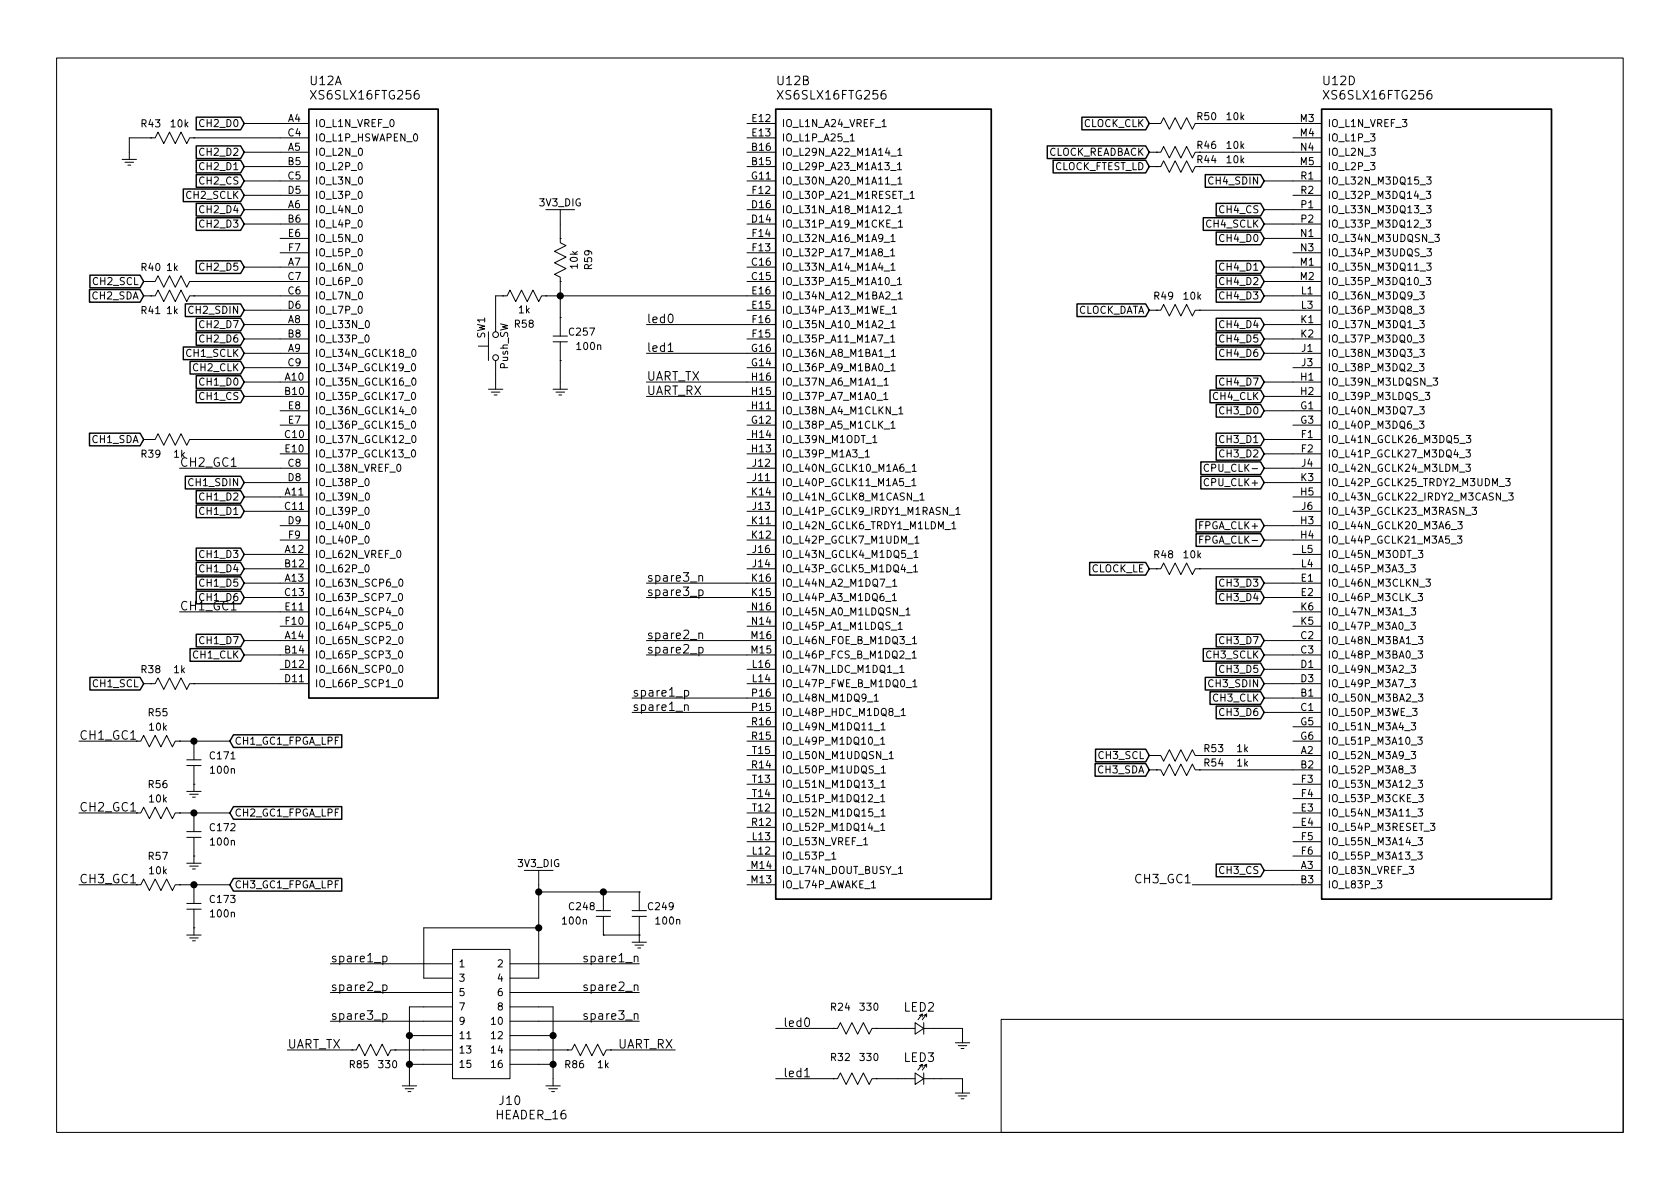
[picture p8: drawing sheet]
EESchema Schematic File Version 4
EELAYER 26 0
EELAYER END
$Descr A4 11693 8268
encoding utf-8
Sheet 8 11
Title ""
Date ""
Rev ""
Comp ""
Comment1 ""
Comment2 ""
Comment3 ""
Comment4 ""
$EndDescr
$Comp
L GNSS_Firehose:XS6SLX16FTG256 U12
U 1 1
P 1950 850
F 0 "U12" H 2150 1150 60  0000 L CNN
F 1 "XS6SLX16FTG256" H 2150 1050 60  0000 L CNN
F 2 "footprints:BGA256" V 2550 -450 60  0001 C CNN
F 3 "" V 2550 -450 60  0001 C CNN
F 4 "6slx16ftg256" V 1750 -100 60  0001 L CNN "manf#"
	1    1950 850 
	1    0    0    -1  
$EndComp
$Comp
L GNSS_Firehose:XS6SLX16FTG256 U12
U 2 1
P 5200 850
F 0 "U12" H 5400 1150 60  0000 L CNN
F 1 "XS6SLX16FTG256" H 5400 1050 60  0000 L CNN
F 2 "footprints:BGA256" V 5800 -450 60  0001 C CNN
F 3 "" V 5800 -450 60  0001 C CNN
F 4 "6slx16ftg256" V 5000 -100 60  0001 L CNN "manf#"
	2    5200 850 
	1    0    0    -1  
$EndComp
$Comp
L GNSS_Firehose:XS6SLX16FTG256 U12
U 4 1
P 9000 850
F 0 "U12" H 9200 1150 60  0000 L CNN
F 1 "XS6SLX16FTG256" H 9200 1050 60  0000 L CNN
F 2 "footprints:BGA256" V 9600 -450 60  0001 C CNN
F 3 "" V 9600 -450 60  0001 C CNN
F 4 "6slx16ftg256" V 8800 -100 60  0001 L CNN "manf#"
	4    9000 850 
	1    0    0    -1  
$EndComp
$Comp
L GNSS_Firehose:LED LED2
U 1 1
P 6400 7150
F 0 "LED2" H 6400 7300 60  0000 C CNN
F 1 "LED" H 6950 7300 60  0001 C CNN
F 2 "footprints:APA2106" H 6410 7150 60  0001 C CNN
F 3 "" H 6410 7150 60  0001 C CNN
	1    6400 7150
	1    0    0    -1  
$EndComp
$Comp
L GNSS_Firehose:LED LED3
U 1 1
P 6400 7500
F 0 "LED3" H 6400 7650 60  0000 C CNN
F 1 "LED" H 6950 7500 60  0001 C CNN
F 2 "footprints:APA2106" H 6410 7500 60  0001 C CNN
F 3 "" H 6410 7500 60  0001 C CNN
	1    6400 7500
	1    0    0    -1  
$EndComp
$Comp
L GNSS_Firehose:R R24
U 1 1
P 5950 7150
F 0 "R24" H 5850 7300 50  0000 C CNN
F 1 "330" H 6050 7300 50  0000 C CNN
F 2 "footprints:0402" H 5950 7150 50  0001 C CNN
F 3 "" H 5950 7150 50  0001 C CNN
	1    5950 7150
	1    0    0    -1  
$EndComp
$Comp
L GNSS_Firehose:R R32
U 1 1
P 5950 7500
F 0 "R32" H 5850 7650 50  0000 C CNN
F 1 "330" H 6050 7650 50  0000 C CNN
F 2 "footprints:0402" H 5950 7500 50  0001 C CNN
F 3 "" H 5950 7500 50  0001 C CNN
	1    5950 7500
	1    0    0    -1  
$EndComp
Wire Wire Line
	5800 7150 5400 7150
Wire Wire Line
	6100 7150 6250 7150
Wire Wire Line
	5800 7500 5400 7500
Wire Wire Line
	6100 7500 6250 7500
Wire Wire Line
	6550 7500 6700 7500
Wire Wire Line
	6700 7500 6700 7550
Wire Wire Line
	6550 7150 6700 7150
Wire Wire Line
	6700 7150 6700 7200
$Comp
L GNSS_Firehose:GND #PWR0179
U 1 1
P 6700 7250
F 0 "#PWR0179" H 6900 7150 50  0001 C CNN
F 1 "GND" H 6900 7050 50  0001 C CNN
F 2 "" H 6700 7250 50  0001 C CNN
F 3 "" H 6700 7250 50  0001 C CNN
	1    6700 7250
	1    0    0    -1  
$EndComp
$Comp
L GNSS_Firehose:GND #PWR0180
U 1 1
P 6700 7600
F 0 "#PWR0180" H 6900 7500 50  0001 C CNN
F 1 "GND" H 6900 7400 50  0001 C CNN
F 2 "" H 6700 7600 50  0001 C CNN
F 3 "" H 6700 7600 50  0001 C CNN
	1    6700 7600
	1    0    0    -1  
$EndComp
Text Label 5450 7150 0    60   ~ 0
led0
Text Label 5450 7500 0    60   ~ 0
led1
$Comp
L GNSS_Firehose:R R46
U 1 1
P 8200 1050
F 0 "R46" H 8400 1100 50  0000 C CNN
F 1 "10k" H 8600 1100 50  0000 C CNN
F 2 "footprints:0402" H 8200 1050 50  0001 C CNN
F 3 "" H 8200 1050 50  0001 C CNN
	1    8200 1050
	1    0    0    -1  
$EndComp
Wire Wire Line
	8050 1050 8000 1050
$Comp
L GNSS_Firehose:R R53
U 1 1
P 8200 5250
F 0 "R53" H 7950 5300 50  0000 C CNN
F 1 "1k" H 7750 5300 50  0000 C CNN
F 2 "footprints:0402" H 8200 5250 50  0001 C CNN
F 3 "" H 8200 5250 50  0001 C CNN
	1    8200 5250
	-1   0    0    -1  
$EndComp
Wire Wire Line
	8050 5250 8000 5250
$Comp
L GNSS_Firehose:R R55
U 1 1
P 1100 5150
F 0 "R55" H 1100 5350 50  0000 C CNN
F 1 "10k" H 1100 5250 50  0000 C CNN
F 2 "footprints:0402" H 1100 5150 50  0001 C CNN
F 3 "" H 1100 5150 50  0001 C CNN
	1    1100 5150
	1    0    0    -1  
$EndComp
$Comp
L GNSS_Firehose:C C171
U 1 1
P 1350 5300
F 0 "C171" V 1300 5500 50  0000 C CNN
F 1 "100n" V 1400 5500 50  0000 C CNN
F 2 "footprints:0402" H 1350 5300 50  0001 C CNN
F 3 "" H 1350 5300 50  0001 C CNN
	1    1350 5300
	0    1    1    0   
$EndComp
Wire Wire Line
	5200 4050 4500 4050
Wire Wire Line
	5200 4150 4500 4150
Text Label 4500 4050 0    60   ~ 0
spare3_n
Text Label 4500 4150 0    60   ~ 0
spare3_p
Wire Wire Line
	1350 4750 1950 4750
$Comp
L GNSS_Firehose:R R38
U 1 1
P 1200 4750
F 0 "R38" H 1050 4850 50  0000 C CNN
F 1 "1k" H 1250 4850 50  0000 C CNN
F 2 "footprints:0402" H 1200 4750 50  0001 C CNN
F 3 "" H 1200 4750 50  0001 C CNN
	1    1200 4750
	1    0    0    -1  
$EndComp
Wire Wire Line
	1050 4750 1000 4750
$Comp
L GNSS_Firehose:R R39
U 1 1
P 1200 3050
F 0 "R39" H 1050 2950 50  0000 C CNN
F 1 "1k" H 1250 2950 50  0000 C CNN
F 2 "footprints:0402" H 1200 3050 50  0001 C CNN
F 3 "" H 1200 3050 50  0001 C CNN
	1    1200 3050
	1    0    0    -1  
$EndComp
$Comp
L GNSS_Firehose:R R40
U 1 1
P 1200 1950
F 0 "R40" H 1050 2050 50  0000 C CNN
F 1 "1k" H 1200 2050 50  0000 C CNN
F 2 "footprints:0402" H 1200 1950 50  0001 C CNN
F 3 "" H 1200 1950 50  0001 C CNN
	1    1200 1950
	1    0    0    -1  
$EndComp
$Comp
L GNSS_Firehose:R R41
U 1 1
P 1200 2050
F 0 "R41" H 1050 1950 50  0000 C CNN
F 1 "1k" H 1200 1950 50  0000 C CNN
F 2 "footprints:0402" H 1200 2050 50  0001 C CNN
F 3 "" H 1200 2050 50  0001 C CNN
	1    1200 2050
	1    0    0    -1  
$EndComp
$Comp
L GNSS_Firehose:R R43
U 1 1
P 1200 950
F 0 "R43" H 1050 1050 50  0000 C CNN
F 1 "10k" H 1250 1050 50  0000 C CNN
F 2 "footprints:0402" H 1200 950 50  0001 C CNN
F 3 "" H 1200 950 50  0001 C CNN
	1    1200 950 
	1    0    0    -1  
$EndComp
Wire Wire Line
	5200 4450 4500 4450
$Comp
L GNSS_Firehose:R R44
U 1 1
P 8200 1150
F 0 "R44" H 8400 1200 50  0000 C CNN
F 1 "10k" H 8600 1200 50  0000 C CNN
F 2 "footprints:0402" H 8200 1150 50  0001 C CNN
F 3 "" H 8200 1150 50  0001 C CNN
	1    8200 1150
	1    0    0    -1  
$EndComp
$Comp
L GNSS_Firehose:R R48
U 1 1
P 8200 3950
F 0 "R48" H 8100 4050 50  0000 C CNN
F 1 "10k" H 8300 4050 50  0000 C CNN
F 2 "footprints:0402" H 8200 3950 50  0001 C CNN
F 3 "" H 8200 3950 50  0001 C CNN
	1    8200 3950
	1    0    0    -1  
$EndComp
$Comp
L GNSS_Firehose:R R49
U 1 1
P 8200 2150
F 0 "R49" H 8100 2250 50  0000 C CNN
F 1 "10k" H 8300 2250 50  0000 C CNN
F 2 "footprints:0402" H 8200 2150 50  0001 C CNN
F 3 "" H 8200 2150 50  0001 C CNN
	1    8200 2150
	1    0    0    -1  
$EndComp
$Comp
L GNSS_Firehose:R R50
U 1 1
P 8200 850
F 0 "R50" H 8400 900 50  0000 C CNN
F 1 "10k" H 8600 900 50  0000 C CNN
F 2 "footprints:0402" H 8200 850 50  0001 C CNN
F 3 "" H 8200 850 50  0001 C CNN
	1    8200 850 
	1    0    0    -1  
$EndComp
Wire Wire Line
	9000 1050 8350 1050
Wire Wire Line
	9000 1150 8350 1150
Wire Wire Line
	9000 3950 8350 3950
Wire Wire Line
	9000 2150 8350 2150
Wire Wire Line
	9000 850  8350 850 
Wire Wire Line
	8050 3950 8000 3950
Wire Wire Line
	8050 2150 8000 2150
Wire Wire Line
	8050 850  8000 850 
Wire Wire Line
	8050 1150 8000 1150
Wire Wire Line
	900  950  1050 950 
Wire Wire Line
	1050 2050 1000 2050
Wire Wire Line
	1050 1950 1000 1950
Wire Wire Line
	1050 3050 1000 3050
Wire Wire Line
	1950 3050 1350 3050
Wire Wire Line
	1950 1950 1350 1950
Wire Wire Line
	1950 2050 1350 2050
Wire Wire Line
	1950 950  1350 950 
Wire Wire Line
	1950 4250 1250 4250
Wire Wire Line
	1950 2750 1700 2750
Wire Wire Line
	1950 2450 1700 2450
Wire Wire Line
	1950 3350 1700 3350
Wire Wire Line
	1950 4550 1700 4550
Wire Wire Line
	1950 4450 1700 4450
Wire Wire Line
	1950 4150 1700 4150
Wire Wire Line
	1950 4050 1700 4050
Wire Wire Line
	1950 3950 1700 3950
Wire Wire Line
	1950 3850 1700 3850
Wire Wire Line
	1950 3450 1700 3450
Wire Wire Line
	1950 3550 1700 3550
Wire Wire Line
	1950 2650 1700 2650
Wire Wire Line
	1950 3250 1250 3250
Wire Wire Line
	1950 1350 1700 1350
Wire Wire Line
	1950 1250 1700 1250
Wire Wire Line
	1950 2150 1700 2150
Wire Wire Line
	1950 2550 1700 2550
Wire Wire Line
	1950 2250 1700 2250
Wire Wire Line
	5200 2250 4500 2250
Wire Wire Line
	5200 2450 4500 2450
Wire Wire Line
	5200 2650 4500 2650
Wire Wire Line
	5200 2750 4500 2750
Wire Wire Line
	5200 4550 4500 4550
Wire Wire Line
	5200 4850 4400 4850
Wire Wire Line
	5200 4950 4400 4950
Wire Wire Line
	9000 2750 8800 2750
Wire Wire Line
	9000 6150 8300 6150
Wire Wire Line
	1950 850  1700 850 
Wire Wire Line
	9000 5250 8350 5250
$Comp
L GNSS_Firehose:R R54
U 1 1
P 8200 5350
F 0 "R54" H 7950 5400 50  0000 C CNN
F 1 "1k" H 7750 5400 50  0000 C CNN
F 2 "footprints:0402" H 8200 5350 50  0001 C CNN
F 3 "" H 8200 5350 50  0001 C CNN
	1    8200 5350
	-1   0    0    -1  
$EndComp
Wire Wire Line
	8050 5350 8000 5350
Wire Wire Line
	9000 6050 8800 6050
Wire Wire Line
	9000 4550 8800 4550
Wire Wire Line
	9000 3250 8800 3250
Wire Wire Line
	9000 3350 8800 3350
Wire Wire Line
	9000 1850 8800 1850
Wire Wire Line
	9000 1950 8800 1950
Wire Wire Line
	9000 2050 8800 2050
Wire Wire Line
	9000 2250 8800 2250
Wire Wire Line
	9000 2350 8800 2350
Wire Wire Line
	9000 2450 8800 2450
Wire Wire Line
	9000 2650 8800 2650
Wire Wire Line
	1950 2350 1700 2350
Wire Wire Line
	1950 1850 1700 1850
Wire Wire Line
	1950 1450 1700 1450
Wire Wire Line
	1950 1550 1700 1550
Wire Wire Line
	1950 1050 1700 1050
Wire Wire Line
	1950 1150 1700 1150
Wire Wire Line
	9000 4750 8800 4750
Wire Wire Line
	9000 4850 8800 4850
Wire Wire Line
	9000 4450 8800 4450
Wire Wire Line
	9000 4950 8800 4950
Wire Wire Line
	9000 4650 8800 4650
Wire Wire Line
	9000 4150 8800 4150
Wire Wire Line
	9000 4050 8800 4050
Wire Wire Line
	9000 3150 8800 3150
Wire Wire Line
	9000 3050 8800 3050
Wire Wire Line
	9000 2850 8800 2850
Wire Wire Line
	9000 1450 8800 1450
Wire Wire Line
	9000 1550 8800 1550
Wire Wire Line
	9000 1250 8800 1250
Text Label 1250 4250 0    60   ~ 0
CH1_GC1
$Comp
L GNSS_Firehose:GND #PWR0181
U 1 1
P 900 1100
F 0 "#PWR0181" H 1100 1000 50  0001 C CNN
F 1 "GND" H 1100 900 50  0001 C CNN
F 2 "" H 900 1100 50  0001 C CNN
F 3 "" H 900 1100 50  0001 C CNN
	1    900  1100
	1    0    0    -1  
$EndComp
Wire Wire Line
	900  950  900  1050
Text Label 4500 2250 0    60   ~ 0
led0
Text Label 4500 2450 0    60   ~ 0
led1
Text Label 4500 2650 0    60   ~ 0
UART_TX
Text Label 4500 2750 0    60   ~ 0
UART_RX
Text Label 4500 4550 0    60   ~ 0
spare2_p
Text Label 4500 4450 0    60   ~ 0
spare2_n
Text Label 4400 4850 0    60   ~ 0
spare1_p
Text Label 4400 4950 0    60   ~ 0
spare1_n
Text Label 8300 6150 2    60   ~ 0
CH3_GC1
$Comp
L GNSS_Firehose:GND #PWR0182
U 1 1
P 1350 5500
F 0 "#PWR0182" H 1550 5400 50  0001 C CNN
F 1 "GND" H 1550 5300 50  0001 C CNN
F 2 "" H 1350 5500 50  0001 C CNN
F 3 "" H 1350 5500 50  0001 C CNN
	1    1350 5500
	1    0    0    -1  
$EndComp
Wire Wire Line
	950  5150 550  5150
Wire Wire Line
	1250 5150 1350 5150
Connection ~ 1350 5150
Text Label 550  5150 0    60   ~ 0
CH1_GC1
$Comp
L GNSS_Firehose:R R56
U 1 1
P 1100 5650
F 0 "R56" H 1100 5850 50  0000 C CNN
F 1 "10k" H 1100 5750 50  0000 C CNN
F 2 "footprints:0402" H 1100 5650 50  0001 C CNN
F 3 "" H 1100 5650 50  0001 C CNN
	1    1100 5650
	1    0    0    -1  
$EndComp
$Comp
L GNSS_Firehose:C C172
U 1 1
P 1350 5800
F 0 "C172" V 1300 6000 50  0000 C CNN
F 1 "100n" V 1400 6000 50  0000 C CNN
F 2 "footprints:0402" H 1350 5800 50  0001 C CNN
F 3 "" H 1350 5800 50  0001 C CNN
	1    1350 5800
	0    1    1    0   
$EndComp
$Comp
L GNSS_Firehose:GND #PWR0183
U 1 1
P 1350 6000
F 0 "#PWR0183" H 1550 5900 50  0001 C CNN
F 1 "GND" H 1550 5800 50  0001 C CNN
F 2 "" H 1350 6000 50  0001 C CNN
F 3 "" H 1350 6000 50  0001 C CNN
	1    1350 6000
	1    0    0    -1  
$EndComp
Wire Wire Line
	950  5650 550  5650
Wire Wire Line
	1250 5650 1350 5650
Connection ~ 1350 5650
Text Label 550  5650 0    60   ~ 0
CH2_GC1
$Comp
L GNSS_Firehose:R R57
U 1 1
P 1100 6150
F 0 "R57" H 1100 6350 50  0000 C CNN
F 1 "10k" H 1100 6250 50  0000 C CNN
F 2 "footprints:0402" H 1100 6150 50  0001 C CNN
F 3 "" H 1100 6150 50  0001 C CNN
	1    1100 6150
	1    0    0    -1  
$EndComp
$Comp
L GNSS_Firehose:C C173
U 1 1
P 1350 6300
F 0 "C173" V 1300 6500 50  0000 C CNN
F 1 "100n" V 1400 6500 50  0000 C CNN
F 2 "footprints:0402" H 1350 6300 50  0001 C CNN
F 3 "" H 1350 6300 50  0001 C CNN
	1    1350 6300
	0    1    1    0   
$EndComp
$Comp
L GNSS_Firehose:GND #PWR0184
U 1 1
P 1350 6500
F 0 "#PWR0184" H 1550 6400 50  0001 C CNN
F 1 "GND" H 1550 6300 50  0001 C CNN
F 2 "" H 1350 6500 50  0001 C CNN
F 3 "" H 1350 6500 50  0001 C CNN
	1    1350 6500
	1    0    0    -1  
$EndComp
Wire Wire Line
	950  6150 550  6150
Wire Wire Line
	1250 6150 1350 6150
Connection ~ 1350 6150
Text Label 550  6150 0    60   ~ 0
CH3_GC1
Text GLabel 1600 5150 2    50   Input ~ 0
CH1_GC1_FPGA_LPF
Text GLabel 1600 5650 2    50   Input ~ 0
CH2_GC1_FPGA_LPF
Text GLabel 1600 6150 2    50   Input ~ 0
CH3_GC1_FPGA_LPF
Text GLabel 1000 4750 0    50   Input ~ 0
CH1_SCL
Text GLabel 1000 3050 0    50   Input ~ 0
CH1_SDA
Text GLabel 1700 2750 0    50   Input ~ 0
CH1_CS
Text GLabel 1700 2450 0    50   Input ~ 0
CH1_SCLK
Text GLabel 1700 3350 0    50   Input ~ 0
CH1_SDIN
Text GLabel 1700 4550 0    50   Input ~ 0
CH1_CLK
Text GLabel 1700 4450 0    50   Input ~ 0
CH1_D7
Text GLabel 1700 4150 0    50   Input ~ 0
CH1_D6
Text GLabel 1700 4050 0    50   Input ~ 0
CH1_D5
Text GLabel 1700 3950 0    50   Input ~ 0
CH1_D4
Text GLabel 1700 3850 0    50   Input ~ 0
CH1_D3
Text GLabel 1700 3450 0    50   Input ~ 0
CH1_D2
Text GLabel 1700 3550 0    50   Input ~ 0
CH1_D1
Text GLabel 1700 2650 0    50   Input ~ 0
CH1_D0
Text GLabel 1000 1950 0    50   Input ~ 0
CH2_SCL
Text GLabel 1000 2050 0    50   Input ~ 0
CH2_SDA
Text GLabel 1700 1250 0    50   Input ~ 0
CH2_CS
Text GLabel 1700 1350 0    50   Input ~ 0
CH2_SCLK
Text GLabel 1700 2150 0    50   Input ~ 0
CH2_SDIN
Text GLabel 1700 2550 0    50   Input ~ 0
CH2_CLK
Text GLabel 1700 2250 0    50   Input ~ 0
CH2_D7
Text GLabel 8000 1150 0    50   Input ~ 0
CLOCK_FTEST_LD
Text GLabel 8000 1050 0    50   Input ~ 0
CLOCK_READBACK
Text GLabel 8000 3950 0    50   Input ~ 0
CLOCK_LE
Text GLabel 8000 2150 0    50   Input ~ 0
CLOCK_DATA
Text GLabel 8000 850  0    50   Input ~ 0
CLOCK_CLK
Text Label 1250 3250 0    60   ~ 0
CH2_GC1
Text GLabel 8800 3650 0    50   Input ~ 0
FPGA_CLK+
Text GLabel 8800 3750 0    50   Input ~ 0
FPGA_CLK-
Text GLabel 8800 1650 0    50   Input ~ 0
CH4_D0
Text GLabel 8800 1850 0    50   Input ~ 0
CH4_D1
Text GLabel 8800 1950 0    50   Input ~ 0
CH4_D2
Text GLabel 8800 2050 0    50   Input ~ 0
CH4_D3
Text GLabel 8800 2250 0    50   Input ~ 0
CH4_D4
Text GLabel 8800 2350 0    50   Input ~ 0
CH4_D5
Text GLabel 8800 2450 0    50   Input ~ 0
CH4_D6
Text GLabel 8800 2650 0    50   Input ~ 0
CH4_D7
Wire Wire Line
	9000 1650 8800 1650
Text GLabel 1700 2350 0    50   Input ~ 0
CH2_D6
Text GLabel 1700 1850 0    50   Input ~ 0
CH2_D5
Text GLabel 1700 1450 0    50   Input ~ 0
CH2_D4
Text GLabel 1700 1550 0    50   Input ~ 0
CH2_D3
Text GLabel 1700 1050 0    50   Input ~ 0
CH2_D2
Text GLabel 1700 1150 0    50   Input ~ 0
CH2_D1
Text GLabel 1700 850  0    50   Input ~ 0
CH2_D0
Text GLabel 8000 5250 0    50   Input ~ 0
CH3_SCL
Text GLabel 8000 5350 0    50   Input ~ 0
CH3_SDA
Text GLabel 8800 6050 0    50   Input ~ 0
CH3_CS
Text GLabel 8800 4550 0    50   Input ~ 0
CH3_SCLK
Text GLabel 8800 4750 0    50   Input ~ 0
CH3_SDIN
Text GLabel 8800 4850 0    50   Input ~ 0
CH3_CLK
Text GLabel 8800 4450 0    50   Input ~ 0
CH3_D7
Text GLabel 8800 4950 0    50   Input ~ 0
CH3_D6
Text GLabel 8800 4650 0    50   Input ~ 0
CH3_D5
Text GLabel 8800 4150 0    50   Input ~ 0
CH3_D4
Text GLabel 8800 4050 0    50   Input ~ 0
CH3_D3
Text GLabel 8800 3150 0    50   Input ~ 0
CH3_D2
Text GLabel 8800 3050 0    50   Input ~ 0
CH3_D1
Text GLabel 8800 2850 0    50   Input ~ 0
CH3_D0
Text GLabel 8800 1450 0    50   Input ~ 0
CH4_CS
Text GLabel 8800 1550 0    50   Input ~ 0
CH4_SCLK
Text GLabel 8800 1250 0    50   Input ~ 0
CH4_SDIN
Text GLabel 8800 2750 0    50   Input ~ 0
CH4_CLK
Wire Wire Line
	8350 5350 9000 5350
Text GLabel 8800 3350 0    50   Input ~ 0
CPU_CLK+
Text GLabel 8800 3250 0    50   Input ~ 0
CPU_CLK-
Wire Wire Line
	8800 3650 9000 3650
Wire Wire Line
	8800 3750 9000 3750
$Comp
L GNSS_Firehose:HEADER_16 J10
U 1 1
P 3300 6950
F 0 "J10" H 3550 6250 60  0000 C CNN
F 1 "HEADER_16" H 3700 6150 60  0000 C CNN
F 2 "footprints:HEADER16_100MIL" H 3300 6950 60  0001 C CNN
F 3 "" H 3300 6950 60  0001 C CNN
	1    3300 6950
	1    0    0    -1  
$EndComp
$Comp
L GNSS_Firehose:R R85
U 1 1
P 2600 7300
F 0 "R85" H 2500 7200 50  0000 C CNN
F 1 "330" H 2700 7200 50  0000 C CNN
F 2 "footprints:0402" H 2600 7300 50  0001 C CNN
F 3 "" H 2600 7300 50  0001 C CNN
	1    2600 7300
	1    0    0    -1  
$EndComp
$Comp
L GNSS_Firehose:R R86
U 1 1
P 4100 7300
F 0 "R86" H 4000 7200 50  0000 C CNN
F 1 "1k" H 4200 7200 50  0000 C CNN
F 2 "footprints:0402" H 4100 7300 50  0001 C CNN
F 3 "" H 4100 7300 50  0001 C CNN
	1    4100 7300
	1    0    0    -1  
$EndComp
Wire Wire Line
	2950 7000 2850 7000
Wire Wire Line
	2850 7000 2850 7200
$Comp
L GNSS_Firehose:GND #PWR0185
U 1 1
P 2850 7550
F 0 "#PWR0185" H 3050 7450 50  0001 C CNN
F 1 "GND" H 3050 7350 50  0001 C CNN
F 2 "" H 2850 7550 50  0001 C CNN
F 3 "" H 2850 7550 50  0001 C CNN
	1    2850 7550
	1    0    0    -1  
$EndComp
Wire Wire Line
	2950 7400 2850 7400
Connection ~ 2850 7400
Wire Wire Line
	2950 7200 2850 7200
Connection ~ 2850 7200
Wire Wire Line
	3750 7000 3850 7000
Wire Wire Line
	3850 7000 3850 7200
$Comp
L GNSS_Firehose:GND #PWR0186
U 1 1
P 3850 7550
F 0 "#PWR0186" H 4050 7450 50  0001 C CNN
F 1 "GND" H 4050 7350 50  0001 C CNN
F 2 "" H 3850 7550 50  0001 C CNN
F 3 "" H 3850 7550 50  0001 C CNN
	1    3850 7550
	1    0    0    -1  
$EndComp
Wire Wire Line
	3750 7200 3850 7200
Connection ~ 3850 7200
Wire Wire Line
	3750 7400 3850 7400
Connection ~ 3850 7400
Wire Wire Line
	2950 7300 2750 7300
Wire Wire Line
	3750 7300 3950 7300
Wire Wire Line
	2450 7300 2000 7300
Wire Wire Line
	4250 7300 4700 7300
Text Label 2000 7300 0    60   ~ 0
UART_TX
Text Label 4300 7300 0    60   ~ 0
UART_RX
Wire Wire Line
	2950 7100 2300 7100
Wire Wire Line
	2950 6900 2300 6900
Wire Wire Line
	2950 6700 2300 6700
Wire Wire Line
	3750 6700 4450 6700
Wire Wire Line
	3750 6900 4450 6900
Wire Wire Line
	3750 7100 4450 7100
Text Label 2300 6700 0    60   ~ 0
spare1_p
Text Label 2300 6900 0    60   ~ 0
spare2_p
Text Label 2300 7100 0    60   ~ 0
spare3_p
Text Label 4050 6700 0    60   ~ 0
spare1_n
Text Label 4050 6900 0    60   ~ 0
spare2_n
Text Label 4050 7100 0    60   ~ 0
spare3_n
$Comp
L GNSS_Firehose:C C248
U 1 1
P 4200 6350
F 0 "C248" V 4150 6200 50  0000 C CNN
F 1 "100n" V 4250 6150 50  0000 C CNN
F 2 "footprints:0402" H 4200 6350 50  0001 C CNN
F 3 "" H 4200 6350 50  0001 C CNN
	1    4200 6350
	0    1    1    0   
$EndComp
$Comp
L GNSS_Firehose:C C249
U 1 1
P 4450 6350
F 0 "C249" V 4400 6500 50  0000 C CNN
F 1 "100n" V 4500 6550 50  0000 C CNN
F 2 "footprints:0402" H 4450 6350 50  0001 C CNN
F 3 "" H 4450 6350 50  0001 C CNN
	1    4450 6350
	0    1    1    0   
$EndComp
Wire Wire Line
	2950 6800 2950 6450
Wire Wire Line
	2950 6450 3750 6450
Connection ~ 4200 6200
Wire Wire Line
	3750 6150 3750 6200
Wire Wire Line
	4200 6500 4450 6500
$Comp
L GNSS_Firehose:GND #PWR0187
U 1 1
P 4450 6550
F 0 "#PWR0187" H 4650 6450 50  0001 C CNN
F 1 "GND" H 4650 6350 50  0001 C CNN
F 2 "" H 4450 6550 50  0001 C CNN
F 3 "" H 4450 6550 50  0001 C CNN
	1    4450 6550
	1    0    0    -1  
$EndComp
Connection ~ 3750 6450
Wire Wire Line
	3750 6200 4200 6200
$Comp
L GNSS_Firehose:VCC_3V3_DIG #PWR0188
U 1 1
P 3750 6150
F 0 "#PWR0188" H 3930 5920 50  0001 C CNN
F 1 "VCC_3V3_DIG" H 3880 6020 50  0001 C CNN
F 2 "" H 3750 6150 50  0001 C CNN
F 3 "" H 3750 6150 50  0001 C CNN
	1    3750 6150
	1    0    0    -1  
$EndComp
Connection ~ 3750 6200
$Comp
L GNSS_Firehose:Push_SW SW1
U 1 1
P 3450 2400
F 0 "SW1" H 3500 2500 50  0000 L CNN
F 1 "Push_SW" H 3450 2340 50  0000 C CNN
F 2 "footprints:EVQP7" H 3450 2600 50  0001 C CNN
F 3 "" H 3450 2600 50  0001 C CNN
	1    3450 2400
	0    -1   -1   0   
$EndComp
$Comp
L GNSS_Firehose:R R59
U 1 1
P 3900 1800
F 0 "R59" H 3900 2000 50  0000 C CNN
F 1 "10k" H 3900 1900 50  0000 C CNN
F 2 "footprints:0402" H 3900 1800 50  0001 C CNN
F 3 "" H 3900 1800 50  0001 C CNN
	1    3900 1800
	0    1    1    0   
$EndComp
$Comp
L GNSS_Firehose:C C257
U 1 1
P 3900 2350
F 0 "C257" V 3850 2500 50  0000 C CNN
F 1 "100n" V 3950 2550 50  0000 C CNN
F 2 "footprints:0402" H 3900 2350 50  0001 C CNN
F 3 "" H 3900 2350 50  0001 C CNN
	1    3900 2350
	0    1    1    0   
$EndComp
$Comp
L GNSS_Firehose:R R58
U 1 1
P 3650 2050
F 0 "R58" H 3650 2250 50  0000 C CNN
F 1 "1k" H 3650 2150 50  0000 C CNN
F 2 "footprints:0402" H 3650 2050 50  0001 C CNN
F 3 "" H 3650 2050 50  0001 C CNN
	1    3650 2050
	-1   0    0    1   
$EndComp
$Comp
L GNSS_Firehose:GND #PWR0189
U 1 1
P 3450 2700
F 0 "#PWR0189" H 3650 2600 50  0001 C CNN
F 1 "GND" H 3650 2500 50  0001 C CNN
F 2 "" H 3450 2700 50  0001 C CNN
F 3 "" H 3450 2700 50  0001 C CNN
	1    3450 2700
	1    0    0    -1  
$EndComp
$Comp
L GNSS_Firehose:GND #PWR0190
U 1 1
P 3900 2700
F 0 "#PWR0190" H 4100 2600 50  0001 C CNN
F 1 "GND" H 4100 2500 50  0001 C CNN
F 2 "" H 3900 2700 50  0001 C CNN
F 3 "" H 3900 2700 50  0001 C CNN
	1    3900 2700
	1    0    0    -1  
$EndComp
Wire Wire Line
	3450 2650 3450 2600
Wire Wire Line
	3900 2650 3900 2500
Wire Wire Line
	5200 2050 3900 2050
Wire Wire Line
	3900 1950 3900 2050
Connection ~ 3900 2050
Wire Wire Line
	3450 2200 3450 2050
Wire Wire Line
	3450 2050 3500 2050
$Comp
L GNSS_Firehose:VCC_3V3_DIG #PWR0191
U 1 1
P 3900 1550
F 0 "#PWR0191" H 4080 1320 50  0001 C CNN
F 1 "VCC_3V3_DIG" H 4030 1420 50  0001 C CNN
F 2 "" H 3900 1550 50  0001 C CNN
F 3 "" H 3900 1550 50  0001 C CNN
	1    3900 1550
	1    0    0    -1  
$EndComp
Wire Wire Line
	3900 1550 3900 1650
Wire Wire Line
	1350 5150 1600 5150
Wire Wire Line
	1350 5650 1600 5650
Wire Wire Line
	1350 6150 1600 6150
Wire Wire Line
	2850 7400 2850 7500
Wire Wire Line
	2850 7200 2850 7400
Wire Wire Line
	3850 7200 3850 7400
Wire Wire Line
	3850 7400 3850 7500
Wire Wire Line
	4200 6200 4450 6200
Wire Wire Line
	3750 6450 3750 6800
Wire Wire Line
	3750 6200 3750 6450
Wire Wire Line
	3900 2050 3800 2050
Wire Wire Line
	3900 2050 3900 2200
$EndSCHEMATC
